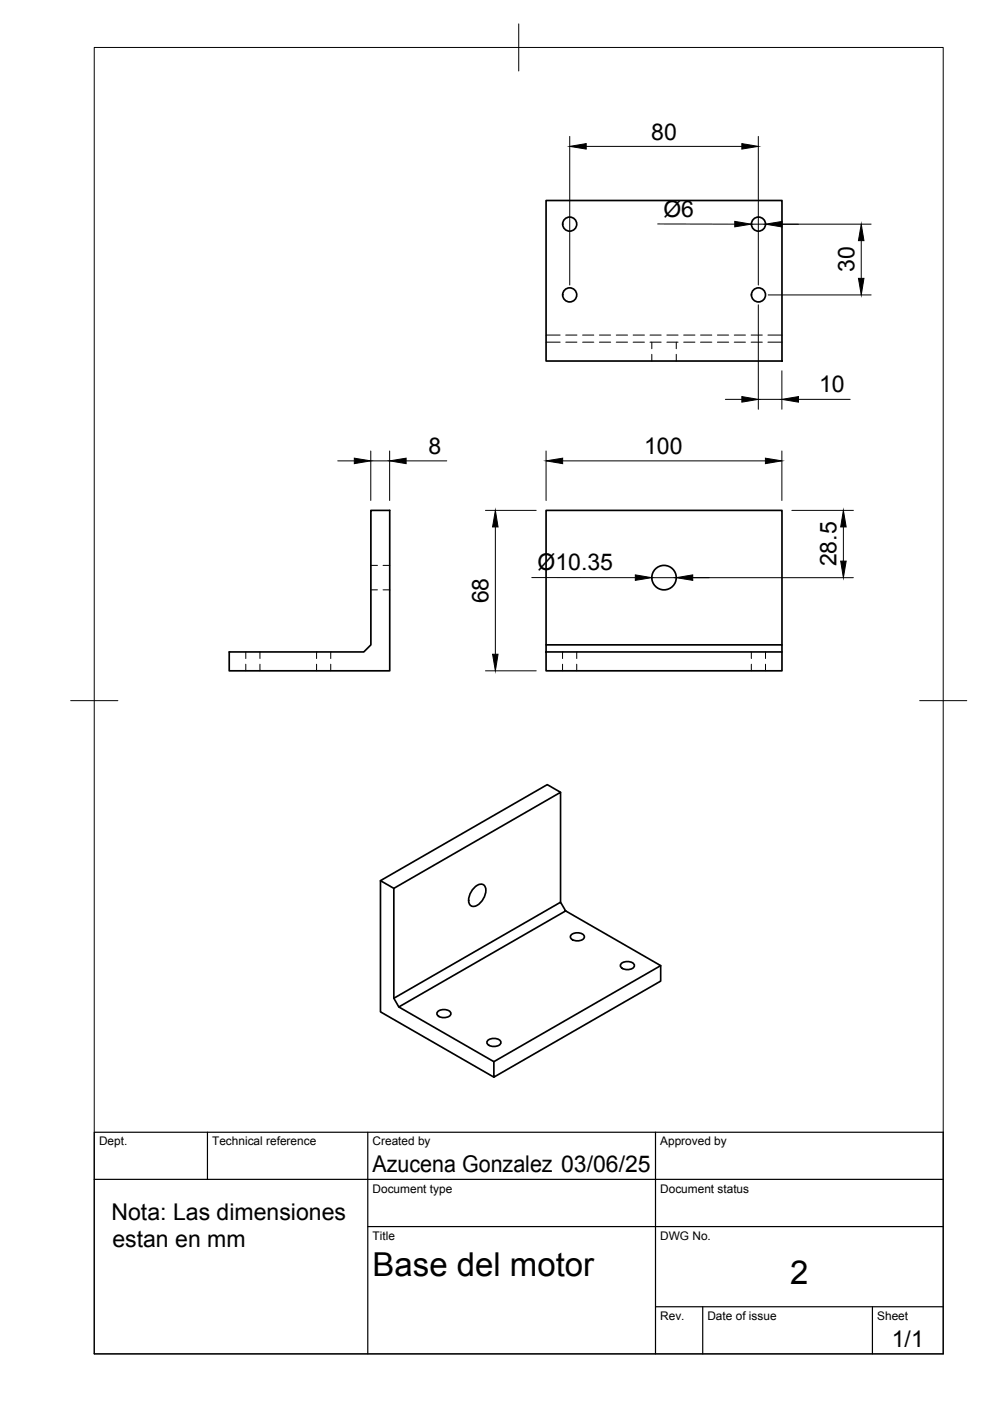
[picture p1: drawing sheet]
<svg xmlns="http://www.w3.org/2000/svg" width="210mm" height="297mm" viewBox="0 0 210 297" stroke-linecap="round" stroke-linejoin="round" font-family="sans-serif">
<!-- layer: Visible -->
<g fill="none" stroke="#000" stroke-width=".36">
<path d="M115.8 42.5h50v34h-50zM48.6 138.2h28.5l1.5-1.5v-28.5h4v34h-34zM115.8 138.2v-1.5h50v1.5M115.8 136.7v-28.5h50v28.5M115.8 138.2h50v4h-50zM118.9 168l-2.9-1.6-35.3 20.3 2.8 1.6M80.7 186.7v27.8l24 13.9M100.7 188.1a1.41 1.41 0 0 1 2.1-.3 3.4 3.4 0 0 1-2.5 4.4 1.3 1.3 0 0 1-.9-1.9 4.3 4.3 0 0 1 1.3-2.2zM118.9 191.3v-23.3l-35.4 20.3v23.4M119.9 193.1l20.2 11.6-35.4 20.4-20.1-11.6M121.1 198.2a1.95 1.95 0 0 1 2.8 .3 1.29 1.29 0 0 1-1.7 1 1.14 1.14 0 0 1-1.3-1zM83.5 211.7l35.4-20.4 1 1.8-35.3 20.4z"/>
<path d="M92.8 214.5a1.95 1.95 0 0 1 2.8 .3 1.29 1.29 0 0 1-1.7 .9 1.14 1.14 0 0 1-1.3-.9zM131.7 204.3a1.95 1.95 0 0 1 2.8 .3 1.29 1.29 0 0 1-1.7 1 1.14 1.14 0 0 1-1.3-1zM140.1 204.7v3.3l-35.4 20.4v-3.3M103.4 220.6a1.95 1.95 0 0 1 2.8 .3 1.29 1.29 0 0 1-1.7 1 1.14 1.14 0 0 1-1.3-1z"/>
<circle cx="120.8" cy="47.5" r="1.49"/>
<circle cx="160.8" cy="47.5" r="1.49"/>
<circle cx="120.8" cy="62.5" r="1.49"/>
<circle cx="160.8" cy="62.5" r="1.49"/>
<circle cx="140.8" cy="122.5" r="2.59"/>
</g>
<!-- layer: Hidden -->
<g fill="none" stroke="#000" stroke-width=".21">
<path d="M115.8 72.5h3M115.8 71h3M120 72.5h2.3M120 71h2.3M123.5 72.5h2.4M123.5 71h2.4M127.1 72.5h2.4M127.1 71h2.4M130.7 72.5h2.4M130.7 71h2.4M134.2 72.5h2.4M134.2 71h2.4"/>
<path d="M137.8 72.5h2.4M137.8 71h2.4M138.2 72.5v1.4M138.2 75.1v1.4M141.4 72.5h2.4M141.4 71h2.4M143.4 72.5v1.4M143.4 75.1v1.4M144.9 72.5h2.4M144.9 71h2.4M148.5 72.5h2.4M148.5 71h2.4"/>
<path d="M152.1 72.5h2.4M152.1 71h2.4M155.7 72.5h2.4M155.7 71h2.4M159.3 72.5h2.3M159.3 71h2.3M162.8 72.5h3M162.8 71h3M78.6 119.9h1.4M81.2 119.9h1.4M52.1 138.2v1.4M55.1 138.2v1.4"/>
<path d="M67.1 138.2v1.4M70.1 138.2v1.4M78.6 125.1h1.4M81.2 125.1h1.4M119.3 138.2v1.4M122.3 138.2v1.4M159.3 138.2v1.4M162.3 138.2v1.4M52.1 140.8v1.4M55.1 140.8v1.4M67.1 140.8v1.4M70.1 140.8v1.4"/>
<path d="M119.3 140.8v1.4M122.3 140.8v1.4M159.3 140.8v1.4M162.3 140.8v1.4"/>
</g>
<!-- layer: BORDER -->
<path d="M20 10.1h180v276.9h-180zM110 5.1v10M15 148.6h10M195 148.6h10" fill="none" stroke="#000" stroke-width=".21"/>
<!-- layer: TITLEBLOCK -->
<path d="M20 240.1h180v46.9h-180zM20 250h180M44 240.1v9.9M78 240.1v46.9M139 240.1v46.9M78 260.1h122M139 277.1h61M149 277.1v9.9M185 277.1v9.9" fill="none" stroke="#000" stroke-width=".25"/>
<!-- layer: FD_Dimensions -->
<g fill="none" stroke="#000" stroke-width=".21">
<path d="M120.8 28.9v31.5M124.3 31h33M160.8 28.9v31.5M139.4 47.5h16.4M159.3 47.5h3M162.9 47.5h21.8M182.6 51v8M160.8 64.6v22.2M162.9 62.5h21.8M165.8 78.6v8.2M71.6 97.7h3.5M78.6 97.7h4"/>
<path d="M78.6 95.6v10.5M82.6 95.6v10.5M86.1 97.7h8.6M115.8 95.6v10.5M119.3 97.7h43M153.8 84.7h3.5M160.8 84.7h5M165.8 95.6v10.5M169.3 84.7h11M102.9 108.2h10.8M105 111.7v27M167.9 108.2h13"/>
<path d="M178.8 111.7v7.3M112.8 122.5h21.9M138.2 122.5h42.7M102.9 142.2h10.8"/>
</g>
<g fill="#000" stroke="#000" stroke-width=".21">
<path d="M120.8 31l3.5-.6v1.2zM157.3 30.4l3.5 .6-3.5 .6zM155.8 46.9l3.5 .6-3.5 .6zM162.3 47.5l3.5-.5v1.1zM182.6 47.5l.6 3.5h-1.2zM182 59h1.2l-.6 3.5zM75.1 97.1l3.5 .6-3.5 .6zM82.6 97.7l3.5-.6v1.2zM115.8 97.7l3.5-.6v1.2zM157.3 84.1l3.5 .6-3.5 .6zM162.3 97.1l3.5 .6-3.5 .6zM165.8 84.7l3.5-.6v1.2z"/>
<path d="M105 108.2l.6 3.5h-1.2zM178.2 119h1.2l-.6 3.5zM178.8 108.2l.6 3.5h-1.2zM104.4 138.7h1.2l-.6 3.5zM134.7 121.9l3.5 .6-3.5 .5zM143.4 122.5l3.5-.6v1.1z"/>
</g>
<g font-size="7">
<text x="79" y="270.6">Base del motor</text>
<text x="167.5" y="272.3">2</text>
</g>
<g font-size="4.9">
<text x="138.1" y="29.6">80</text>
<text x="140.7" y="45.9">Ø6</text>
<text x="181.1" y="57.7" transform="rotate(-90 181.1 57.7)">30</text>
<text x="173.7" y="83.2">10</text>
<text x="90.8" y="96.3">8</text>
<text x="136.6" y="96.3">100</text>
<text x="114" y="120.9">Ø10.35</text>
<text x="177.4" y="120.1" transform="rotate(-90 177.4 120.1)">28.5</text>
<text x="103.6" y="127.9" transform="rotate(-90 103.6 127.9)">68</text>
<text x="79" y="248.5">Azucena Gonzalez 03/06/25</text>
<text x="23.6" y="258.6">Nota: Las dimensiones</text>
<text x="23.8" y="264.4">estan en mm</text>
<text x="189.1" y="285.7">1/1</text>
</g>
<g font-size="2.5">
<text x="21" y="242.9">Dept.</text>
<text x="45" y="242.9">Technical reference</text>
<text x="79" y="242.9">Created by</text>
<text x="140" y="242.9">Approved by</text>
<text x="79" y="252.8">Document type</text>
<text x="140" y="252.8">Document status</text>
<text x="79" y="262.9">Title</text>
<text x="140" y="262.9">DWG No.</text>
<text x="140" y="279.9">Rev.</text>
<text x="150" y="279.9">Date of issue</text>
<text x="186" y="279.9">Sheet</text>
</g>
</svg>
